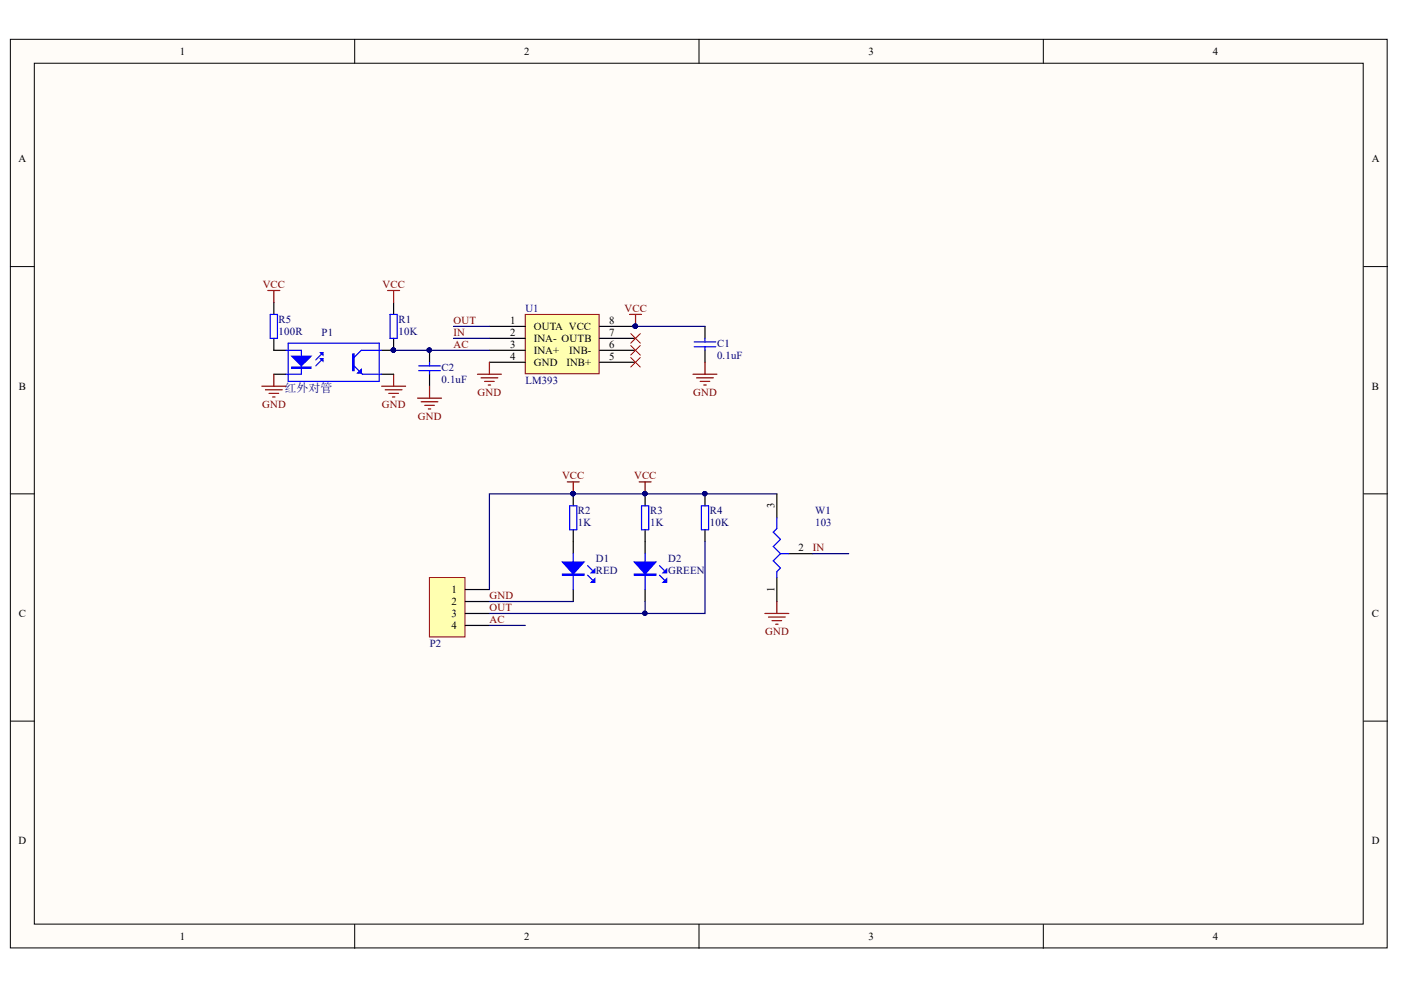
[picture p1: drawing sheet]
<svg xmlns="http://www.w3.org/2000/svg" width="297mm" height="210mm" viewBox="0 0 297 210" stroke-linecap="round" stroke-linejoin="round" font-family="sans-serif">
<g fill="#fffcf8" stroke="#000" stroke-width=".21">
<path d="M2.2 8.3h291.9v192.7h-291.9z"/>
<path d="M7.3 13.4h281.7v182.5h-281.7z"/>
</g>
<path d="M75.2 8.3v5.1M148.2 8.3v5.1M221.2 8.3v5.1M2.2 56.5h5.1M289.1 56.5h5.1M2.2 104.7h5.1M289.1 104.7h5.1M2.2 152.9h5.1M289.1 152.9h5.1M75.2 196v5.1M148.2 196v5.1M221.2 196v5.1" fill="none" stroke="#000" stroke-width=".21"/>
<path d="M111.4 66.7h15.6v12.5h-15.6z" fill="#ffffb0" stroke="#800000" stroke-width=".21"/>
<path d="M103.8 69.2h7.6M103.8 71.7h7.6M103.8 74.3h7.6M103.8 76.8h7.6M127.1 69.2h7.6M127.1 71.7h7.6M127.1 74.3h7.6M127.1 76.8h7.6M121.5 114.9v2.5M121.5 125v2.5" fill="none" stroke="#000" stroke-width=".25"/>
<circle cx="134.7" cy="69.2" r=".46" fill="#000080" stroke="#000080" stroke-width=".21"/>
<path d="M121.5 117.4v7.6M124.6 119.9l1 1M124.6 122l1 1" fill="none" stroke="#00f" stroke-width=".25"/>
<path d="M119.3 119.2h4.5l-2.3 2.5z" fill="#00f"/>
<path d="M119.3 119.2h4.5l-2.3 2.5zM119.3 121.7h4.5v.3h-4.5zM119.3 121.8h4.5" fill="none" stroke="#00f" stroke-width=".25"/>
<path d="M125.3 123.5l.8-.8v.8z" fill="#00f"/>
<path d="M125.3 123.5l.8-.8v.8z" fill="none" stroke="#00f" stroke-width=".25"/>
<path d="M125.3 121.4l.8-.7v.7z" fill="#00f"/>
<path d="M82.7 66.7h1.5v5h-1.5zM88.8 77.6h4.6M88.8 78.6h4.6M91.1 76.8v.8M91.1 78.6v.7M147.2 72.5h4.6M147.2 73.5h4.6M149.5 71.7v.8M149.5 73.5v.8M120.8 107.2h1.5v5.1h-1.5zM125.3 121.4l.8-.7v.7z" fill="none" stroke="#00f" stroke-width=".25"/>
<path d="M83.5 64.1v2.6M83.5 71.7v2.6M91.1 74.3v2.5M91.1 79.3v2.6M149.5 69.2v2.5M149.5 74.3v2.5M121.5 104.7v2.5M121.5 112.3v2.6" fill="none" stroke="#000" stroke-width=".25"/>
<g fill="#000080" stroke="#000080" stroke-width=".21">
<circle cx="121.5" cy="104.7" r=".46"/>
<circle cx="83.4" cy="74.2" r=".46"/>
<circle cx="91" cy="74.2" r=".46"/>
<circle cx="134.7" cy="69.2" r=".46"/>
</g>
<g fill="none" stroke="#800000" stroke-width=".25">
<path d="M82.2 61.6h2.5M83.5 61.6v2.5M83.5 79.3v2.6M101.2 79.3h5.1M103.8 76.8v2.5M133.5 66.7h2.5M134.7 66.7v2.5M146.9 79.3h5.1M149.5 76.8v2.5M80.9 81.9h5.1M81.7 82.6h3.5M82.4 83.4h2.1"/>
<path d="M83.2 84.2h.5M88.5 84.4h5.1M89.3 85.2h3.5M90.1 85.9h2M90.8 86.7h.5M91.1 81.9v2.5M102 80.1h3.5M102.8 80.9h2M103.5 81.6h.5M147.7 80.1h3.5M148.5 80.9h2M149.2 81.6h.5"/>
<path d="M120.3 102.2h2.5M121.5 102.2v2.5"/>
</g>
<path d="M91 122.5h7.6v12.5h-7.6z" fill="#ffffb0" stroke="#800000" stroke-width=".21"/>
<path d="M136.8 114.9v2.5M98.7 125h5.1M98.7 127.5h5.1M98.7 130.1h5.1M98.7 132.6h5.1M136.8 125v2.5" fill="none" stroke="#000" stroke-width=".25"/>
<path d="M136.8 117.4v7.6M139.8 119.9l1 1M139.8 122l1 1" fill="none" stroke="#00f" stroke-width=".25"/>
<path d="M134.5 119.2h4.6l-2.3 2.5z" fill="#00f"/>
<path d="M134.5 119.2h4.6l-2.3 2.5zM134.5 121.7h4.6v.3h-4.6zM134.5 121.8h4.6" fill="none" stroke="#00f" stroke-width=".25"/>
<path d="M140.6 123.5l.7-.8v.8z" fill="#00f"/>
<path d="M140.6 123.5l.7-.8v.8z" fill="none" stroke="#00f" stroke-width=".25"/>
<path d="M140.6 121.4l.7-.7v.7z" fill="#00f"/>
<g fill="none" stroke="#00f" stroke-width=".25">
<path d="M57.3 66.7h1.5v5h-1.5zM60.6 74.3h3.3v5h-3.3M61.1 72.8h19.3v8.1h-19.3zM68.5 76.1l-1.6 1.5M68.5 74.8l-1.6 1.5M75.1 77.6l1.8 1.7h4M80.9 74.3h-4.3l-1.5 1.5M136 107.2h1.5v5.1h-1.5zM148.7 107.2h1.5v5.1h-1.5zM164.7 109.8v2.3l-.8 .7 1.6 1.5-1.6 1.6 1.6 1.5M165.5 117.4h1.7M165.5 117.4l-1.6 1.5 1.6 1.5-.8 .8v1.3"/>
<path d="M140.6 121.4l.7-.7v.7z"/>
</g>
<path d="M58.1 64.1v2.6M58.1 71.7v2.6h2.5M58.1 79.3h2.5M80.9 74.3h2.6M80.9 79.3h2.6M136.8 104.7v2.5M136.8 112.3v2.6M149.5 104.7v2.5M149.5 112.3v2.6M164.7 104.7v5.1M167.2 117.4h5.1M164.7 122.5v5" fill="none" stroke="#000" stroke-width=".25"/>
<g fill="#000080" stroke="#000080" stroke-width=".21">
<circle cx="136.7" cy="104.7" r=".46"/>
<circle cx="149.4" cy="104.7" r=".46"/>
<circle cx="83.4" cy="74.2" r=".46"/>
</g>
<path d="M56.8 61.6h2.5M58.1 61.6v2.5M135.5 102.2h2.5M136.8 102.2v2.5M162.2 130.1h5M162.9 130.8h3.6M163.7 131.6h2M164.5 132.4h.5M164.7 127.5v2.6" fill="none" stroke="#800000" stroke-width=".25"/>
<path d="M133.7 70.7l2.1 2.1M133.7 73.3l2.1 2M133.7 75.8l2.1 2M135.8 70.7l-2.1 2.1M135.8 73.3l-2.1 2M135.8 75.8l-2.1 2" fill="none" stroke="#f00" stroke-width=".21"/>
<path d="M61.9 75.5h4l-2 2.1z" fill="#00f"/>
<path d="M61.9 75.5h4l-2 2.1zM61.9 77.8h4v.3h-4zM61.9 78h4" fill="none" stroke="#00f" stroke-width=".25"/>
<path d="M68 74.8h.5v.5z" fill="#00f"/>
<path d="M68 74.8h.5v.5z" fill="none" stroke="#00f" stroke-width=".25"/>
<path d="M68 76.1h.5v.5z" fill="#00f"/>
<path d="M68 76.1h.5v.5zM74.8 75h.3v3.6h-.3zM74.9 75v3.6" fill="none" stroke="#00f" stroke-width=".25"/>
<path d="M75.8 79.1l.8-.8v.8z" fill="#00f"/>
<path d="M75.8 79.1l.8-.8v.8z" fill="none" stroke="#00f" stroke-width=".25"/>
<g fill="#000080" stroke="#000080" stroke-width=".21">
<circle cx="83.4" cy="74.2" r=".46"/>
<circle cx="134.7" cy="69.2" r=".46"/>
<circle cx="121.5" cy="104.7" r=".46"/>
<circle cx="136.7" cy="104.7" r=".46"/>
<circle cx="149.4" cy="104.7" r=".46"/>
<circle cx="136.7" cy="130" r=".46"/>
<circle cx="91" cy="74.2" r=".46"/>
</g>
<path d="M58.1 79.3v2.6M55.5 81.9h5.1M56.3 82.6h3.5M57 83.4h2.1M57.8 84.2h.5" fill="none" stroke="#800000" stroke-width=".25"/>
<path d="M83.5 74.3h20.3M96.1 69.2h7.7M96.1 71.7h7.7M134.7 69.2h14.8M149.5 114.9v15.2h-12.7M164.7 104.7h-60.9v20.3M172.3 117.4h7.6M103.8 127.5h17.7M103.8 132.6h7.6M136.8 127.5v2.6h-33" fill="none" stroke="#000080" stroke-width=".25"/>
<text font-size="2.5" fill="#000080" x="60.3" y="83.1">红外对管</text>
<g font-size="2.3">
<text x="38.1" y="11.6">1</text>
<text x="111.1" y="11.6">2</text>
<text x="184.1" y="11.6">3</text>
<text x="257.2" y="11.6">4</text>
<text x="3.9" y="34.4">A</text>
<text x="290.9" y="34.4">A</text>
<text x="108.2" y="68.7">1</text>
<text x="108.2" y="71.2">2</text>
<text x="113.2" y="70">OUTA VCC</text>
<text x="129.1" y="71.2">7</text>
<text x="129.1" y="68.7">8</text>
<text x="108.2" y="73.8">3</text>
<text x="108.2" y="76.3">4</text>
<text x="113.2" y="72.5">INA- OUTB</text>
<text x="113.2" y="75">INA+</text>
<text x="113.2" y="77.6">GND</text>
<text x="120.1" y="77.6">INB+</text>
<text x="120.7" y="75">INB-</text>
<text x="129.1" y="76.3">5</text>
<text x="129.1" y="73.8">6</text>
<text x="4" y="82.6">B</text>
<text x="290.9" y="82.6">B</text>
<text x="164.2" y="107.7" transform="rotate(-90 164.2 107.7)">3</text>
<text x="169.3" y="116.9">2</text>
<text x="95.7" y="125.8">1</text>
<text x="164.2" y="125.6" transform="rotate(-90 164.2 125.6)">1</text>
<text x="4" y="130.8">C</text>
<text x="95.7" y="128.3">2</text>
<text x="95.7" y="130.8">3</text>
<text x="290.9" y="130.8">C</text>
<text x="95.7" y="133.4">4</text>
<text x="3.9" y="179">D</text>
<text x="290.9" y="179">D</text>
<text x="38.1" y="199.3">1</text>
<text x="111.1" y="199.3">2</text>
<text x="184.1" y="199.3">3</text>
<text x="257.2" y="199.3">4</text>
</g>
<g font-size="2.3" fill="#800000">
<text x="55.7" y="61.1">VCC</text>
<text x="81.1" y="61.1">VCC</text>
<text x="96.2" y="68.7">OUT</text>
<text x="96.2" y="71.2">IN</text>
<text x="132.4" y="66.2">VCC</text>
<text x="96.2" y="73.8">AC</text>
<text x="101.2" y="83.9">GND</text>
<text x="147" y="83.9">GND</text>
<text x="55.6" y="86.4">GND</text>
<text x="81" y="86.4">GND</text>
<text x="88.6" y="89">GND</text>
<text x="119.2" y="101.6">VCC</text>
<text x="134.5" y="101.6">VCC</text>
<text x="172.3" y="116.9">IN</text>
<text x="103.8" y="129.6">OUT</text>
<text x="103.8" y="127">GND</text>
<text x="103.8" y="132.1">AC</text>
<text x="162.3" y="134.6">GND</text>
</g>
<g font-size="2.3" fill="#000080">
<text x="59.1" y="68.5">R5</text>
<text x="59.1" y="71">100R</text>
<text x="68.2" y="71.2">P1</text>
<text x="84.5" y="68.5">R1</text>
<text x="84.5" y="71">10K</text>
<text x="111.4" y="66.2">U1</text>
<text x="152" y="73.5">C1</text>
<text x="152" y="76.1">0.1uF</text>
<text x="93.6" y="78.6">C2</text>
<text x="93.6" y="81.1">0.1uF</text>
<text x="111.4" y="81.4">LM393</text>
<text x="122.5" y="109.1">R2</text>
<text x="122.5" y="111.6">1K</text>
<text x="137.8" y="109.1">R3</text>
<text x="137.8" y="111.6">1K</text>
<text x="150.5" y="109.1">R4</text>
<text x="150.5" y="111.6">10K</text>
<text x="172.8" y="109.1">W1</text>
<text x="172.8" y="111.6">103</text>
<text x="126.3" y="119.2">D1</text>
<text x="141.6" y="119.2">D2</text>
<text x="126.3" y="121.7">RED</text>
<text x="141.6" y="121.7">GREEN</text>
<text x="91.1" y="137.2">P2</text>
</g>
</svg>
